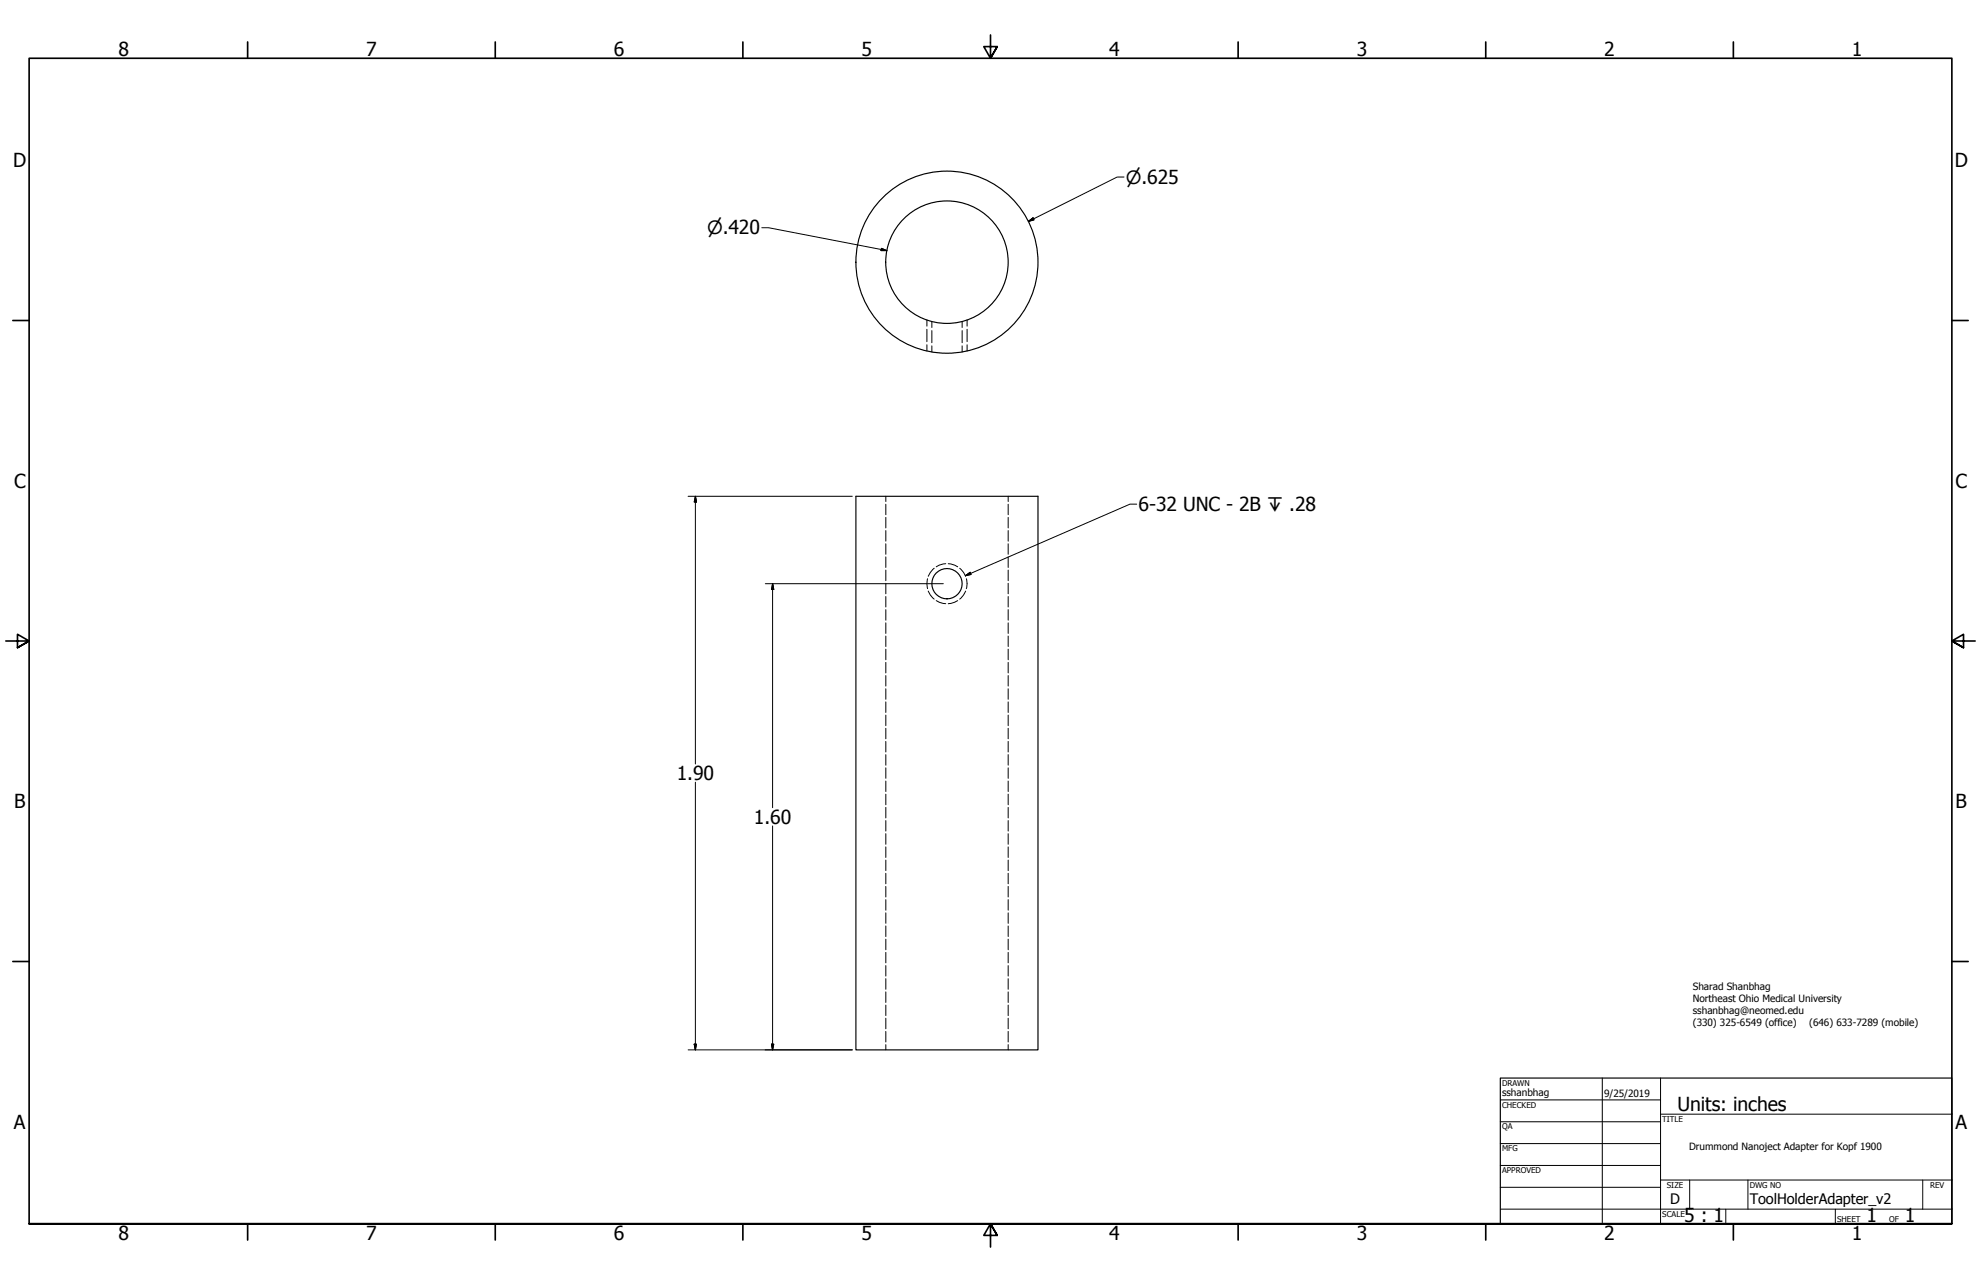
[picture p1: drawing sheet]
<svg xmlns="http://www.w3.org/2000/svg" width="864mm" height="559mm" viewBox="0 0 864 559" stroke-linecap="round" stroke-linejoin="round" font-family="sans-serif">
<!-- layer: Visible (ANSI) -->
<g fill="none" stroke="#000" stroke-width=".51">
<path d="M373.1 216.3h79.4v241.3h-79.4z"/>
<circle cx="412.8" cy="114.3" r="26.7"/>
<circle cx="412.8" cy="114.3" r="39.7"/>
<circle cx="412.8" cy="254.4" r="6.6"/>
</g>
<!-- layer: Hidden Narrow (ANSI) -->
<g fill="none" stroke="#000" stroke-width=".44">
<path d="M404.1 139.4v2.8M421.6 139.4v2.8M404.1 143.5v5.4M404.1 150.3v2.7M421.6 143.5v5.4M421.6 150.3v2.7M404.4 252.3l-.3 2.1 .3 2.2M404.7 257.6l.9 1.7 1.6 1.9M407.2 247.7l-1.6 1.9-.9 1.6M412.3 245.7l-2.9 .6-1.3 .8M413.4 245.7l2.8 .6 1.3 .8M418.4 247.7l1.7 1.9 .9 1.6"/>
<path d="M421 257.6l-.9 1.7-1.7 1.9M421.3 252.3a7.1 7.1 0 0 1 0 4.3M408.1 261.8l1.3 .7 2.9 .6M417.5 261.8l-1.3 .7-2.8 .6"/>
</g>
<!-- layer: Hidden (ANSI) -->
<g fill="none" stroke="#000" stroke-width=".44">
<path d="M406.2 140.1v2.6M406.2 144.1v5.3M406.2 150.7v2.7M419.4 140.1v2.6M419.4 144.1v5.3M419.4 150.7v2.7M386.2 216.3v2.3M386.2 219.8v4.6M439.5 216.3v2.3M439.5 219.8v4.6M386.2 225.5v4.6M386.2 231.3v4.6"/>
<path d="M386.2 237v4.6M439.5 225.5v4.6M439.5 231.3v4.6M439.5 237v4.6M386.2 242.7v4.7M386.2 248.5v4.6M386.2 254.3v4.5M439.5 242.7v4.7M439.5 248.5v4.6M439.5 254.3v4.5M386.2 260v4.6M386.2 265.7v4.6"/>
<path d="M386.2 271.5v4.6M386.2 277.2v4.6M439.5 260v4.6M439.5 265.7v4.6M439.5 271.5v4.6M439.5 277.2v4.6M386.2 283v4.6M386.2 288.7v4.6M386.2 294.5v4.5M439.5 283v4.6M439.5 288.7v4.6M439.5 294.5v4.5"/>
<path d="M386.2 300.2v4.6M386.2 305.9v4.7M386.2 311.7v4.6M386.2 317.5v4.5M439.5 300.2v4.6M439.5 305.9v4.7M439.5 311.7v4.6M439.5 317.5v4.5M386.2 323.2v4.6M386.2 328.9v4.6M386.2 334.7v4.6M439.5 323.2v4.6"/>
<path d="M439.5 328.9v4.6M439.5 334.7v4.6M386.2 340.4v4.6M386.2 346.2v4.6M386.2 351.9v4.6M386.2 357.7v4.5M439.5 340.4v4.6M439.5 346.2v4.6M439.5 351.9v4.6M439.5 357.7v4.5M386.2 363.4v4.6M386.2 369.1v4.7"/>
<path d="M386.2 374.9v4.6M439.5 363.4v4.6M439.5 369.1v4.7M439.5 374.9v4.6M386.2 380.7v4.5M386.2 386.4v4.6M386.2 392.1v4.6M386.2 397.9v4.6M439.5 380.7v4.5M439.5 386.4v4.6M439.5 392.1v4.6M439.5 397.9v4.6"/>
<path d="M386.2 403.6v4.6M386.2 409.4v4.6M386.2 415.1v4.6M439.5 403.6v4.6M439.5 409.4v4.6M439.5 415.1v4.6M386.2 420.9v4.5M386.2 426.6v4.6M386.2 432.4v4.6M386.2 438.1v4.6M439.5 420.9v4.5M439.5 426.6v4.6"/>
<path d="M439.5 432.4v4.6M439.5 438.1v4.6M386.2 443.8v4.6M386.2 449.6v4.6M386.2 455.3v2.3M439.5 443.8v4.6M439.5 449.6v4.6M439.5 455.3v2.3"/>
</g>
<!-- layer: Border (ANSI) -->
<g fill="none" stroke="#000" stroke-width=".72">
<path d="M107.9 18.3v7.1M215.9 18.3v7.1M323.8 18.3v7.1M431.8 15.2v10.2l-2.9-5.1h5.8l-2.9 5.1 2.9-5.1M539.8 18.3v7.1M647.7 18.3v7.1M755.6 18.3v7.1M5.6 139.7h7.1M850.9 139.7h7.1M2.5 279.4h10.2l-5.1-2.9v5.8l5.1-2.9-5.1 2.9M861.1 279.4h-10.2l5.1-2.9v5.8l-5.1-2.9 5.1 2.9M5.6 419.1h7.1"/>
<path d="M850.9 419.1h7.1M12.7 533.4v-508h838.2v508h-838.2h838.2M107.9 533.4v7.1M215.9 533.4v7.1M323.8 533.4v7.1M434.7 538.5l-2.9-5.1 2.9 5.1h-5.8l2.9-5.1v10.2M539.8 533.4v7.1M647.7 533.4v7.1M755.6 533.4v7.1"/>
</g>
<!-- layer: Title (ANSI) -->
<g fill="none" stroke="#000" stroke-width=".44">
<path d="M654 479.4h69.9M698.5 469.9v63.5M723.9 469.9v63.5M654 488.9h69.9M654 498.5h69.9M723.9 485.6h127M654 508h69.9M654 517.5h69.9M723.9 514.3h127M736.6 514.3v12.7M762 514.3v12.7M838.2 514.3v12.7"/>
<path d="M654 527h196.9M752.3 527v6.4M800.1 527v6.4"/>
</g>
<path d="M654 469.9h196.9v63.5h-196.9z" fill="none" stroke="#000" stroke-width=".51"/>
<!-- layer: Dimension (ANSI) -->
<g fill="none" stroke="#000" stroke-width=".44">
<path d="M490 77.2h-3l-38.7 19.3M332.1 99.3h3l51.5 9.9M448.3 96.5l2-1.5 .5 .8zM384.3 108.2l2.3 1h-2.5zM300 216.3h71.6M303.1 216.3l.5 2.5h-1zM303.1 216.3v116.7M333.6 254.4h77.6M336.8 254.4l.5 2.5h-1zM336.8 254.4v97.6M303.1 341v116.6M336.8 360v97.6"/>
<path d="M300 457.6h71.6M302.6 455.1h1l-.5 2.5zM336.3 455.1h1l-.5 2.5z"/>
</g>
<path d="M448.3 96.5l2-1.5zM448.3 96.5l2-1.5 .5 .8zM384.1 109.2h2.5zM384.3 108.2l2.3 1h-2.5zM303.1 216.3l.5 2.5zM303.1 216.3l.5 2.5h-1zM336.8 254.4l.5 2.5zM336.8 254.4l.5 2.5h-1zM302.6 455.1l.5 2.5zM302.6 455.1h1l-.5 2.5zM336.3 455.1l.5 2.5zM336.3 455.1h1l-.5 2.5z" fill="#000" stroke="#000" stroke-width=".44"/>
<!-- layer: Symbol (ANSI) -->
<path d="M495.6 219.8h-3l-71.8 31.2M420.8 251l2.2-1.5 .3 .9z" fill="none" stroke="#000" stroke-width=".44"/>
<path d="M420.8 251l2.2-1.5zM420.8 251l2.2-1.5 .3 .9z" fill="#000" stroke="#000" stroke-width=".44"/>
<g font-size="8.4">
<text x="51.7" y="24.4">8</text>
<text x="159.6" y="24.4">7</text>
<text x="267.6" y="24.4">6</text>
<text x="375.5" y="24.4">5</text>
<text x="483.5" y="24.4">4</text>
<text x="591.4" y="24.4">3</text>
<text x="699.4" y="24.4">2</text>
<text x="807.3" y="24.4">1</text>
<text x="5.8" y="72.9">D</text>
<text x="852.1" y="72.9">D</text>
<text x="6.1" y="212.6">C</text>
<text x="852.5" y="212.6">C</text>
<text x="496.4" y="222.8">6-32 UNC - 2B ↧ .28</text>
<text x="295" y="340">1.90</text>
<text x="6.2" y="352.3">B</text>
<text x="852.5" y="352.3">B</text>
<text x="328.7" y="359.1">1.60</text>
<text x="731.3" y="484.4">Units: inches</text>
<text x="6.1" y="492">A</text>
<text x="852.4" y="492">A</text>
<text x="734.2" y="532.5">5 : 1</text>
<text x="813.7" y="532.6">1</text>
<text x="830.5" y="532.6">1</text>
<text x="51.7" y="540.5">8</text>
<text x="159.6" y="540.5">7</text>
<text x="267.6" y="540.5">6</text>
<text x="375.5" y="540.5">5</text>
<text x="483.5" y="540.5">4</text>
<text x="591.4" y="540.5">3</text>
<text x="699.4" y="540.5">2</text>
<text x="807.3" y="540.5">1</text>
</g>
<g font-size="8">
<text x="490.8" y="80.1">⌀.625</text>
<text x="308.2" y="102.2">⌀.420</text>
</g>
<g font-size="6.3">
<text x="728.1" y="524.9">D</text>
<text x="762.8" y="525">ToolHolderAdapter_v2</text>
</g>
<g font-size="4.4">
<text x="738" y="431.6">Sharad Shanbhag</text>
<text x="738" y="436.9">Northeast Ohio Medical University</text>
<text x="738" y="442.1">sshanbhag@neomed.edu</text>
<text x="738" y="447.3">(330) 325-6549 (office)</text>
<text x="788.7" y="447.3">(646) 633-7289 (mobile)</text>
<text x="654.8" y="477.8">sshanbhag</text>
<text x="699.3" y="478">9/25/2019</text>
<text x="736.4" y="501.3">Drummond Nanoject Adapter for Kopf 1900</text>
</g>
<g font-size="3.5">
<text x="654.8" y="473.2">DRAWN</text>
<text x="654.8" y="482.8">CHECKED</text>
<text x="724.7" y="488.9">TITLE</text>
<text x="654.8" y="492.3">QA</text>
<text x="654.8" y="501.8">MFG</text>
<text x="654.8" y="511.3">APPROVED</text>
<text x="726.7" y="517.7">SIZE</text>
<text x="762.8" y="517.7">DWG NO</text>
<text x="841.4" y="517.7">REV</text>
<text x="724.7" y="530.4">SCALE</text>
<text x="800.9" y="532.6">SHEET</text>
<text x="823.6" y="532.6">OF</text>
</g>
</svg>
